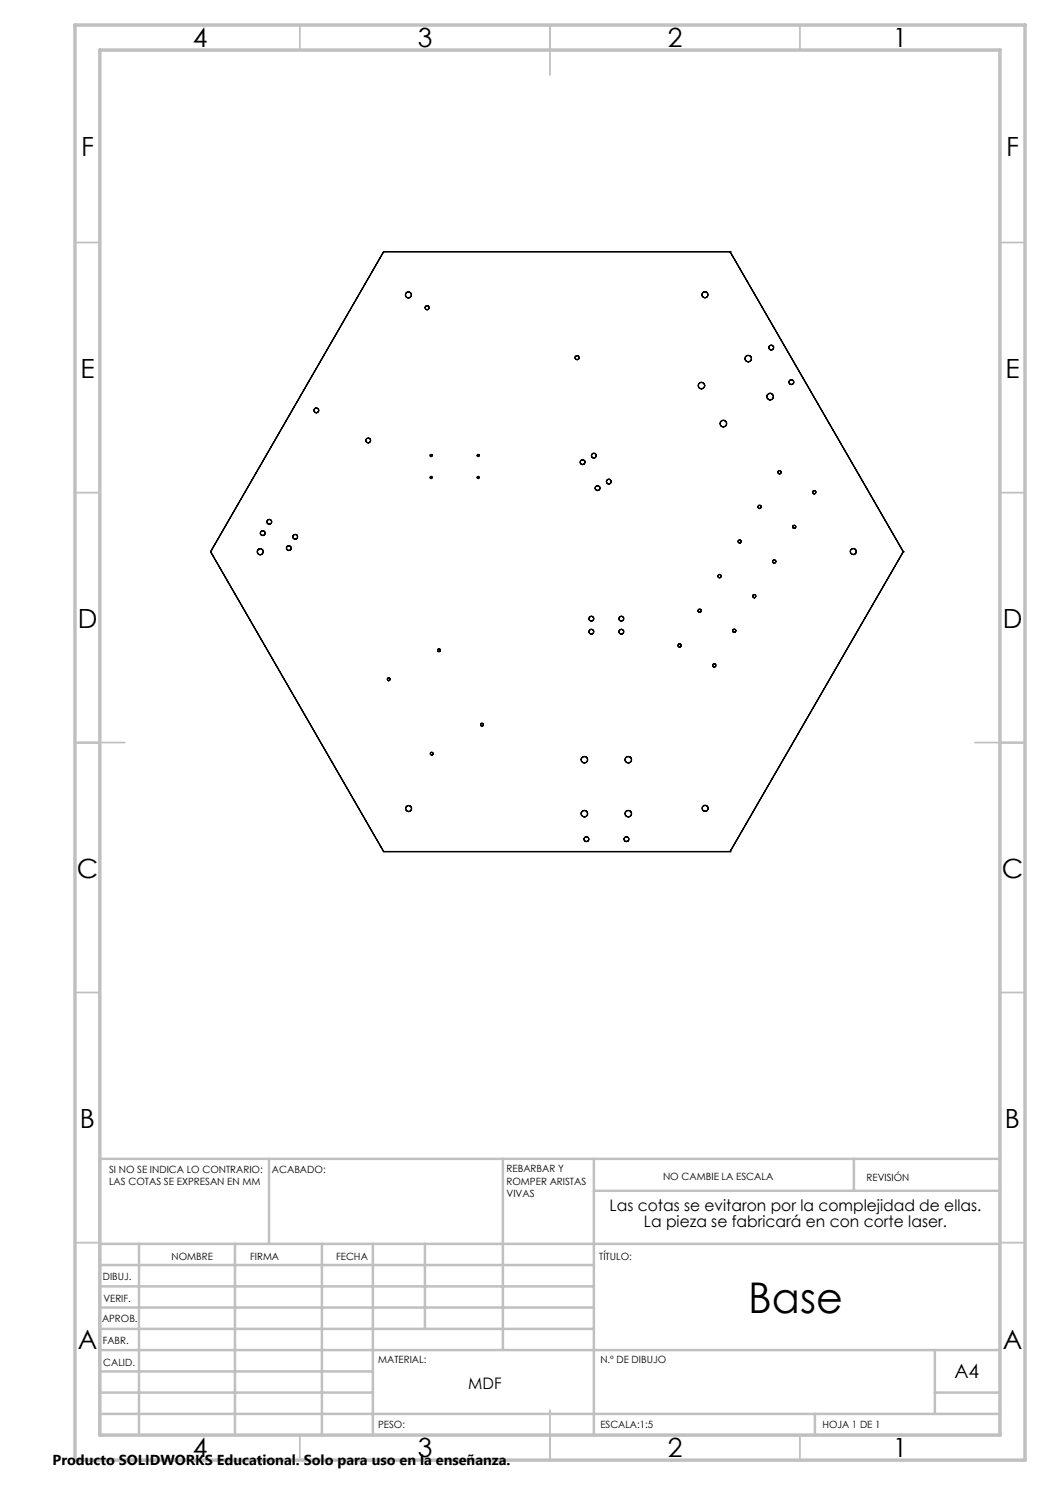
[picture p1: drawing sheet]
<svg xmlns="http://www.w3.org/2000/svg" width="210mm" height="297mm" viewBox="0 0 210 297" stroke-linecap="round" stroke-linejoin="round" font-family="sans-serif">
<g fill="none" stroke="#000" stroke-width=".25">
<path d="M76.7 50.3h.1M76.7 50.3l-34.6 60M76.7 50.3h69.3M146 50.3h.1M146 50.3l34.7 60M42.1 110.3h.1M42.1 110.3l34.6 60M180.7 110.3h.1M180.7 110.3l-34.7 60M76.7 170.3h.1M76.7 170.3h69.3M146 170.3h.1"/>
<circle cx="81.7" cy="59" r=".59"/>
<circle cx="81.7" cy="59" r=".6"/>
<circle cx="141" cy="58.9" r=".6"/>
<circle cx="85.4" cy="61.5" r=".4"/>
<circle cx="115.4" cy="71.5" r=".4"/>
<circle cx="140.3" cy="77.1" r=".63"/>
<circle cx="149.6" cy="71.7" r=".64"/>
<circle cx="154" cy="79.3" r=".66"/>
<circle cx="154.2" cy="69.5" r=".48"/>
<circle cx="158.3" cy="76.4" r=".48"/>
<circle cx="63.3" cy="82.1" r=".47"/>
<circle cx="73.6" cy="88.1" r=".49"/>
<circle cx="86.2" cy="91.1" r=".21"/>
<circle cx="86.2" cy="95.5" r=".21"/>
<circle cx="95.6" cy="91.1" r=".2"/>
<circle cx="95.6" cy="95.5" r=".2"/>
<circle cx="116.5" cy="92.4" r=".48"/>
<circle cx="118.8" cy="91.1" r=".48"/>
<circle cx="118.8" cy="91.1" r=".47"/>
<circle cx="119.5" cy="97.6" r=".48"/>
<circle cx="121.8" cy="96.3" r=".48"/>
<circle cx="144.7" cy="84.7" r=".66"/>
<circle cx="155.9" cy="94.4" r=".32"/>
<circle cx="162.9" cy="98.4" r=".33"/>
<circle cx="52.1" cy="110.3" r=".6"/>
<circle cx="52.6" cy="106.6" r=".48"/>
<circle cx="53.9" cy="104.4" r=".48"/>
<circle cx="57.8" cy="109.6" r=".48"/>
<circle cx="59" cy="107.4" r=".48"/>
<circle cx="143.9" cy="115.2" r=".32"/>
<circle cx="147.9" cy="108.3" r=".31"/>
<circle cx="150.8" cy="119.2" r=".32"/>
<circle cx="151.9" cy="101.4" r=".33"/>
<circle cx="154.9" cy="112.3" r=".32"/>
<circle cx="158.8" cy="105.4" r=".32"/>
<circle cx="170.7" cy="110.3" r=".59"/>
<circle cx="170.7" cy="110.3" r=".6"/>
<circle cx="77.7" cy="135.8" r=".28"/>
<circle cx="87.8" cy="130" r=".28"/>
<circle cx="118.3" cy="126.3" r=".48"/>
<circle cx="118.3" cy="123.7" r=".48"/>
<circle cx="124.3" cy="126.3" r=".48"/>
<circle cx="124.3" cy="123.7" r=".48"/>
<circle cx="135.9" cy="129.1" r=".32"/>
<circle cx="139.9" cy="122.2" r=".33"/>
<circle cx="142.9" cy="133.1" r=".33"/>
<circle cx="146.8" cy="126.2" r=".32"/>
<circle cx="86.3" cy="150.7" r=".28"/>
<circle cx="96.4" cy="144.9" r=".27"/>
<circle cx="116.9" cy="151.9" r=".64"/>
<circle cx="125.7" cy="151.9" r=".64"/>
<circle cx="81.7" cy="161.7" r=".59"/>
<circle cx="81.7" cy="161.7" r=".6"/>
<circle cx="116.9" cy="162.7" r=".64"/>
<circle cx="117.3" cy="167.8" r=".47"/>
<circle cx="125.3" cy="167.8" r=".47"/>
<circle cx="125.7" cy="162.7" r=".64"/>
<circle cx="141" cy="161.7" r=".6"/>
</g>
<g fill="none" stroke="#c0c0c0" stroke-width=".35">
<path d="M60 5v5M110 5v10M160 5v5M15 48.5h5M200 48.5h5M15 98.5h5M200 98.5h5M15 148.5h10M195 148.5h10M15 198.5h5M200 198.5h5M15 248.5h5"/>
<path d="M200 248.5h5M60 287v5M110 282v10M160 287v5"/>
</g>
<g fill="none" stroke="#c0c0c0" stroke-width=".5">
<path d="M53.8 231.8v17M100.6 231.8v38.2M118.8 231.8v55.2M118.8 238.2h81.2M170.8 231.8v6.4M200 231.8h-180v55.2M20 248.8h180M20 257.3h98.8M20 253h98.8M27.8 248.8v38.2M47 248.8v38.2M64.4 248.8v38.2"/>
<path d="M74.6 248.8v38.2M85 248.8v17M20 265.8h98.8M20 261.5h98.8M20 278.5h54.6M20 274.3h54.6M20 270h180M187 278.5h13M187 270v12.8M20 282.8h180M163 282.8v4.2"/>
</g>
<path d="M15 5h190v287h-190zM20 10h180v277h-180z" fill="none" stroke="#c0c0c0" stroke-width=".7"/>
<text font-size="8.5" x="149.6" y="262.5">Base</text>
<g font-size="5.3">
<text x="38.5" y="9.5">4</text>
<text x="83.5" y="9.5">3</text>
<text x="133.6" y="9.5">2</text>
<text x="178.6" y="9.5">1</text>
<text x="16.2" y="31.2">F</text>
<text x="201.2" y="31.2">F</text>
<text x="16.1" y="75.5">E</text>
<text x="201.1" y="75.5">E</text>
<text x="15.5" y="125.5">D</text>
<text x="200.5" y="125.5">D</text>
<text x="15.4" y="175.5">C</text>
<text x="200.4" y="175.5">C</text>
<text x="16" y="225.5">B</text>
<text x="201" y="225.5">B</text>
<text x="15.5" y="269.7">A</text>
<text x="200.5" y="269.7">A</text>
<text x="38.5" y="291.5">4</text>
<text x="83.5" y="291.5">3</text>
<text x="133.6" y="291.5">2</text>
<text x="178.6" y="291.5">1</text>
</g>
<text font-size="3.9" x="190.9" y="275.5">A4</text>
<g font-size="3.2">
<text x="121.9" y="242.2">Las cotas se evitaron por la complejidad de ellas.</text>
<text x="128.8" y="245.4">La pieza se fabricará en con corte laser.</text>
<text x="93.7" y="277.9">MDF</text>
</g>
<text font-size="2.9" x="10.5" y="292.9">Producto SOLIDWORKS Educational. Solo para uso en la enseñanza.</text>
<g font-size="2">
<text x="21.8" y="234.6">SI NO SE INDICA LO CONTRARIO:</text>
<text x="21.8" y="237.1">LAS COTAS SE EXPRESAN EN MM</text>
<text x="54.4" y="234.6">ACABADO:</text>
<text x="101.3" y="234.5">REBARBAR Y</text>
<text x="101.3" y="237">ROMPER ARISTAS</text>
<text x="101.3" y="239.5">VIVAS</text>
<text x="132.6" y="236">NO CAMBIE LA ESCALA</text>
<text x="173.3" y="236.2">REVISIÓN</text>
<text x="34.3" y="252">NOMBRE</text>
<text x="50" y="251.9">FIRMA</text>
<text x="67.2" y="251.9">FECHA</text>
<text x="119.9" y="251.9">TÍTULO:</text>
<text x="20.6" y="256.1">DIBUJ.</text>
<text x="20.7" y="260.3">VERIF.</text>
<text x="20.4" y="264.4">APROB.</text>
<text x="20.5" y="268.8">FABR.</text>
<text x="20.7" y="273.1">CALID.</text>
<text x="75.6" y="272.5">MATERIAL:</text>
<text x="120.1" y="272.5">N.º DE DIBUJO</text>
<text x="75.6" y="285.5">PESO:</text>
<text x="120.1" y="285.6">ESCALA:1:5</text>
<text x="164.5" y="285.6">HOJA 1 DE 1</text>
</g>
</svg>
